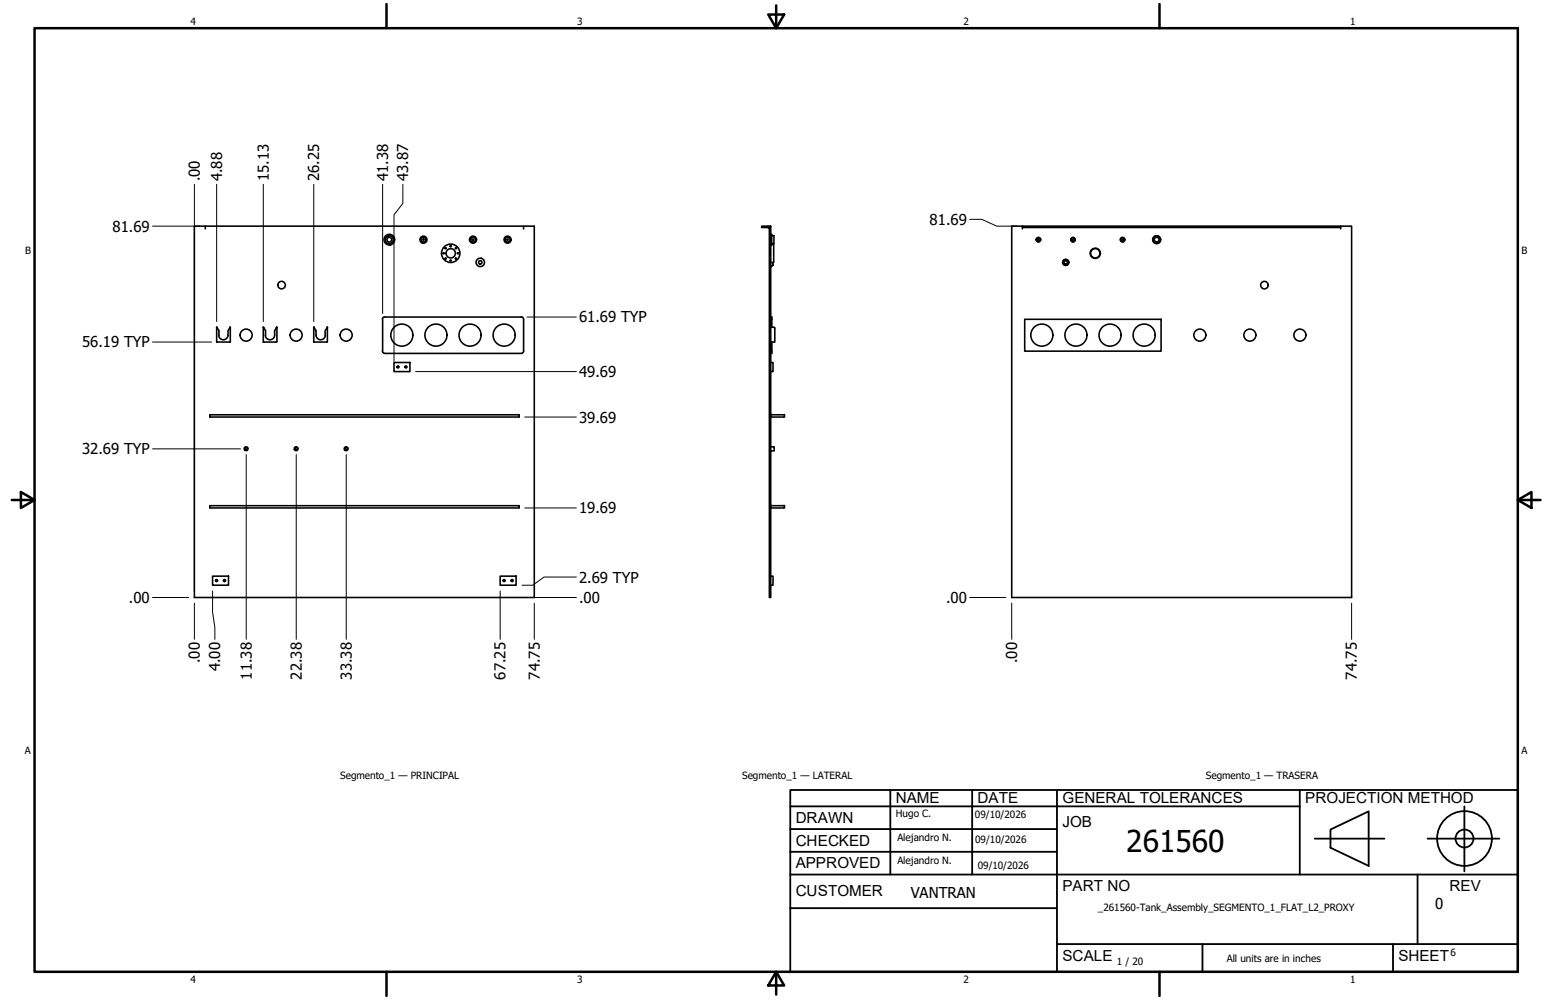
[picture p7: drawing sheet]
<svg xmlns="http://www.w3.org/2000/svg" width="432mm" height="279mm" viewBox="0 0 432 279" stroke-linecap="round" stroke-linejoin="round" font-family="sans-serif">
<!-- layer: Visible (ANSI) -->
<g fill="none" stroke="#000" stroke-width=".44">
<path d="M57.3 63.9v-.7h-3v103.7h94.9v-103.7h-3v.7M57.3 63.2h88.9M214.9 63.3l-2.2-.1v.4h1.8l.4 .4M214.9 63.2h.4v103.7h-.4zM215.3 74.5h.1M215.3 65.5h.2v3h-.2M215.5 68.3h.6v5h-.8M215.5 65.7l.2 .1M215.6 65.8h.6v2.3h-.6M215.7 68.1l-.2 .1M215.9 73.3v.8M215.9 74.1h.1"/>
<path d="M215.9 74.1l-.4 .4M285.6 63.2h-3v103.7h94.9v-103.7h-3M285.6 63.2v.7M285.6 63.2h88.9v.4h-88.9M374.5 63.6v.3M60.5 91.4v4.2h3.8v-4.2M60.5 91.4l.2 .3M60.7 91.7l.5 .7v1.3M64.1 91.7l-.4 .7v1.3a1.3 1.3 0 0 1-1.3 1.2 1.3 1.3 0 0 1-1.3-1.3M64.2 91.5l.1-.1-.2 .3zM73.5 91.4v4.2h3.8v-4.2M73.5 91.4l.2 .3"/>
<path d="M73.7 91.7l.5 .7v1.3M77.2 91.7l-.5 .7v1.3a1.3 1.3 0 0 1-1.3 1.2 1.3 1.3 0 0 1-1.3-1.3M77.2 91.5l.1-.1-.1 .3zM87.6 91.4v4.2h3.8v-4.2M87.6 91.4l.2 .3M87.8 91.7l.5 .7v1.2a1.3 1.3 0 0 0 1.3 1.3 1.3 1.3 0 0 0 1.3-1.3M91.3 91.7l-.5 .7v1.3M91.4 91.4l-.1 .3zM106.8 98.1l.2 .4 .5 .2M106.9 89.2v8.9M107.5 88.5l-.5 .2-.2 .5M107.5 88.6h38.1"/>
<path d="M145.6 88.5l.4 .2 .2 .5M146.2 89.2v8.9l-.4 .6h-38.3M215.3 91.4h.9l.2 .3v3.9h-1.1M215.3 88.6h.3v2.8M215.6 95.6v3.1h-.3M286.2 89.2h38.1v8.9h-38.1zM58.6 115.9h86.4v.6h-86.4zM110 101.3h4.5v2.5h-4.5zM215.3 101.3h.6v2.5h-.6M215.3 116.4l.1 .1h3.5l.2-.1M215.4 115.9h3.5M215.4 115.8l-.1 .2"/>
<path d="M219 115.8l.1 .2M219.1 116v.4M215.3 124.8h.9v1.2h-.9M58.6 141.3h86.4v.6h-86.4zM215.3 141.8l.1 .1h3.5l.2-.1M219.1 141.4v.4M219.1 141.4l-3.7-.2-.1 .2M59.4 161h4.4v2.5h-4.4zM139.7 161h4.4v2.5h-4.4zM215.3 161h.6v2.5h-.6"/>
<circle cx="78.6" cy="79.7" r="1.05"/>
<circle cx="108.7" cy="67" r="1.11"/>
<circle cx="108.7" cy="67" r=".67"/>
<circle cx="108.7" cy="67" r="1.49"/>
<circle cx="118.3" cy="67" r=".67"/>
<circle cx="118.3" cy="67" r=".16"/>
<circle cx="118.3" cy="67" r=".98"/>
<circle cx="123.9" cy="70.8" r=".16"/>
<circle cx="124.5" cy="69.4" r=".16"/>
<circle cx="124.5" cy="72.2" r=".16"/>
<circle cx="125.9" cy="68.8" r=".16"/>
<circle cx="125.9" cy="72.8" r=".16"/>
<circle cx="125.9" cy="70.8" r="1.3"/>
<circle cx="125.9" cy="70.8" r="2.57"/>
<circle cx="127.3" cy="69.4" r=".16"/>
<circle cx="127.3" cy="72.2" r=".16"/>
<circle cx="127.9" cy="70.8" r=".16"/>
<circle cx="132.1" cy="67" r=".98"/>
<circle cx="132.1" cy="67" r=".16"/>
<circle cx="132.1" cy="67" r=".67"/>
<circle cx="134.1" cy="73.3" r="1.17"/>
<circle cx="134.1" cy="73.3" r=".48"/>
<circle cx="141.8" cy="67" r=".98"/>
<circle cx="141.8" cy="67" r=".16"/>
<circle cx="141.8" cy="67" r=".67"/>
<circle cx="290" cy="67" r=".6"/>
<circle cx="290" cy="67" r=".16"/>
<circle cx="297.7" cy="73.3" r=".86"/>
<circle cx="297.7" cy="73.3" r=".48"/>
<circle cx="297.7" cy="73.3" r=".79"/>
<circle cx="299.7" cy="67" r=".6"/>
<circle cx="299.7" cy="67" r=".16"/>
<circle cx="305.9" cy="70.8" r="1.43"/>
<circle cx="305.9" cy="70.8" r="1.3"/>
<circle cx="313.5" cy="67" r=".6"/>
<circle cx="313.5" cy="67" r=".16"/>
<circle cx="323.1" cy="67" r="1.11"/>
<circle cx="323.1" cy="67" r=".67"/>
<circle cx="323.1" cy="67" r="1.05"/>
<circle cx="353.2" cy="79.7" r="1.05"/>
<circle cx="68.7" cy="93.6" r="1.68"/>
<circle cx="82.7" cy="93.6" r="1.68"/>
<circle cx="96.7" cy="93.6" r="1.68"/>
<circle cx="112.2" cy="93.6" r="3.1"/>
<circle cx="121.8" cy="93.6" r="3.1"/>
<circle cx="131.3" cy="93.6" r="3.1"/>
<circle cx="140.8" cy="93.6" r="3.1"/>
<circle cx="291" cy="93.6" r="3.1"/>
<circle cx="300.5" cy="93.6" r="3.1"/>
<circle cx="310" cy="93.6" r="3.1"/>
<circle cx="319.6" cy="93.6" r="3.1"/>
<circle cx="335.1" cy="93.6" r="1.68"/>
<circle cx="349.1" cy="93.6" r="1.68"/>
<circle cx="363.1" cy="93.6" r="1.68"/>
<circle cx="111.2" cy="102.5" r=".29"/>
<circle cx="113.4" cy="102.5" r=".29"/>
<circle cx="68.7" cy="125.4" r=".35"/>
<circle cx="68.7" cy="125.4" r=".54"/>
<circle cx="82.7" cy="125.4" r=".35"/>
<circle cx="82.7" cy="125.4" r=".54"/>
<circle cx="96.7" cy="125.4" r=".35"/>
<circle cx="96.7" cy="125.4" r=".54"/>
<circle cx="60.5" cy="162.2" r=".29"/>
<circle cx="62.7" cy="162.2" r=".29"/>
<circle cx="140.8" cy="162.2" r=".29"/>
<circle cx="143" cy="162.2" r=".29"/>
</g>
<!-- layer: Borde (ANSI) -->
<g fill="none" stroke="#000" stroke-width=".7">
<path d="M9.7 7.9h414.2v263.6h-414.2zM107.9 1.1v6.8M214.6 4.1h4.4l-2.2 3.8zM216.8 1.5v6.4M323.8 1.1v6.8M3.3 139.7h6.4M5.8 137.5l3.9 2.2-3.9 2.2zM423.9 139.7l3.8-2.2v4.4zM423.9 139.7h6.4M107.9 271.5v6.8M216.8 271.5l2.2 3.8h-4.4zM216.8 271.5v6.4"/>
<path d="M323.8 271.5v6.8"/>
</g>
<!-- layer: Title (ANSI)-1 -->
<g fill="none" stroke="#000" stroke-width=".51">
<path d="M220.7 220.7h203.2v50.8h-203.2zM220.7 225.3h142.3M220.7 231.6h74.5M220.7 238h74.5M248.7 220.7v23.6M271.5 220.7v23.6M295.2 220.7v50.8M363 220.7v23.6M367.2 234.3h19.5M371.6 231.8l10.7-5.1v15.2l-10.7-5zM398.7 234.3h20.1M409 225.3v18.2"/>
<path d="M220.7 244.3h203.2M220.7 253.7h74.5M395.9 244.3v19.5M295.2 263.8h128.7M335.9 263.8v7.7M389.1 263.8v7.7"/>
<circle cx="409" cy="234.3" r="7.7"/>
<circle cx="409" cy="234.3" r="2.51"/>
</g>
<!-- layer: Cota (ANSI) -->
<g fill="none" stroke="#000" stroke-width=".28">
<path d="M54.3 51.5v113.8M60.5 51.5v38.4M73.5 51.5v38.4M87.6 51.5v38.4M106.9 51.5v36.1M112.5 51.5v5.3l-2.5 3.2v41M42.6 63.2h13.2M270.8 61.3h3.4l4.2 1.9h5.6M42.6 95.6h16.5M147.2 88.6h13.8M116.1 103.8h44.9M146.6 116.5h14.4"/>
<path d="M42.6 125.4h24.6M68.8 127v51.6M82.7 127v51.6M96.7 127v51.6M146.6 141.9h14.4M42.6 166.9h10.1M54.3 168.5v10.1M55.9 166.9h105.1M59.4 165.1v6l.6 4.2v3.3M139.7 165.1v13.5M149.2 168.5v10.1M161 161.2h-9l-3.2 2.3h-3"/>
<path d="M270.8 166.9h10.1M282.6 168.5v10.1M377.5 168.5v10.1"/>
</g>
<text font-size="8.4" x="314.6" y="238.1">261560</text>
<g font-size="4.3">
<text x="250.2" y="224.2">NAME</text>
<text x="273" y="224.2">DATE</text>
<text x="296.7" y="224.3">GENERAL TOLERANCES</text>
<text x="364.6" y="224.3">PROJECTION METHOD</text>
<text x="222.2" y="229.9">DRAWN</text>
<text x="296.7" y="230.9">JOB</text>
<text x="222.2" y="236.3">CHECKED</text>
<text x="222.2" y="242.6">APPROVED</text>
<text x="222.2" y="250.3">CUSTOMER</text>
<text x="296.7" y="249">PART NO</text>
<text x="404.8" y="248.9">REV</text>
<text x="296.7" y="268.4">SCALE</text>
<text x="390.6" y="268.4">SHEET</text>
</g>
<g font-size="4.2">
<text x="55.8" y="50.7" transform="rotate(-90 55.8 50.7)">.00</text>
<text x="62" y="50.7" transform="rotate(-90 62 50.7)">4.88</text>
<text x="75.1" y="50.7" transform="rotate(-90 75.1 50.7)">15.13</text>
<text x="89.2" y="50.7" transform="rotate(-90 89.2 50.7)">26.25</text>
<text x="108.4" y="50.7" transform="rotate(-90 108.4 50.7)">41.38</text>
<text x="114" y="50.7" transform="rotate(-90 114 50.7)">43.87</text>
<text x="31.4" y="64.7">81.69</text>
<text x="259.7" y="62.8">81.69</text>
<text x="161.7" y="90.1">61.69 TYP</text>
<text x="22.9" y="97.1">56.19 TYP</text>
<text x="161.7" y="105.3">49.69</text>
<text x="161.7" y="118">39.69</text>
<text x="22.9" y="126.9">32.69 TYP</text>
<text x="161.7" y="143.4">19.69</text>
<text x="161.7" y="162.8">2.69 TYP</text>
<text x="36" y="168.5">.00</text>
<text x="161.7" y="168.5">.00</text>
<text x="264.2" y="168.5">.00</text>
<text x="55.8" y="185.3" transform="rotate(-90 55.8 185.3)">.00</text>
<text x="284.1" y="185.3" transform="rotate(-90 284.1 185.3)">.00</text>
<text x="61.5" y="187.6" transform="rotate(-90 61.5 187.6)">4.00</text>
<text x="70.3" y="189.9" transform="rotate(-90 70.3 189.9)">11.38</text>
<text x="84.3" y="189.9" transform="rotate(-90 84.3 189.9)">22.38</text>
<text x="98.2" y="189.9" transform="rotate(-90 98.2 189.9)">33.38</text>
<text x="141.2" y="189.9" transform="rotate(-90 141.2 189.9)">67.25</text>
<text x="150.7" y="189.9" transform="rotate(-90 150.7 189.9)">74.75</text>
<text x="379" y="189.9" transform="rotate(-90 379 189.9)">74.75</text>
<text x="254.4" y="250.8">VANTRAN</text>
<text x="400.9" y="254">0</text>
</g>
<g font-size="2.8">
<text x="53.2" y="6.9">4</text>
<text x="161.2" y="6.9">3</text>
<text x="269.1" y="6.9">2</text>
<text x="377.1" y="6.9">1</text>
<text x="7" y="70.9">B</text>
<text x="424.9" y="70.9">B</text>
<text x="6.9" y="210.6">A</text>
<text x="424.9" y="210.6">A</text>
<text x="95" y="217.7">Segmento_1 — PRINCIPAL</text>
<text x="207.3" y="217.7">Segmento_1 — LATERAL</text>
<text x="336.8" y="217.7">Segmento_1 — TRASERA</text>
<text x="250.2" y="228.3">Hugo C.</text>
<text x="272.3" y="228.4">09/10/2026</text>
<text x="250.6" y="234.9">Alejandro N.</text>
<text x="272.4" y="235.6">09/10/2026</text>
<text x="250.6" y="241.5">Alejandro N.</text>
<text x="273.1" y="242.8">09/10/2026</text>
<text x="306.6" y="254.5">_261560-Tank_Assembly_SEGMENTO_1_FLAT_L2_PROXY</text>
<text x="312" y="269.7">1 / 20</text>
<text x="342.6" y="268.7">All units are in inches</text>
<text x="405.1" y="267.1">6</text>
<text x="53.2" y="274.6">4</text>
<text x="161.2" y="274.6">3</text>
<text x="269.1" y="274.6">2</text>
<text x="377.1" y="274.6">1</text>
</g>
</svg>
